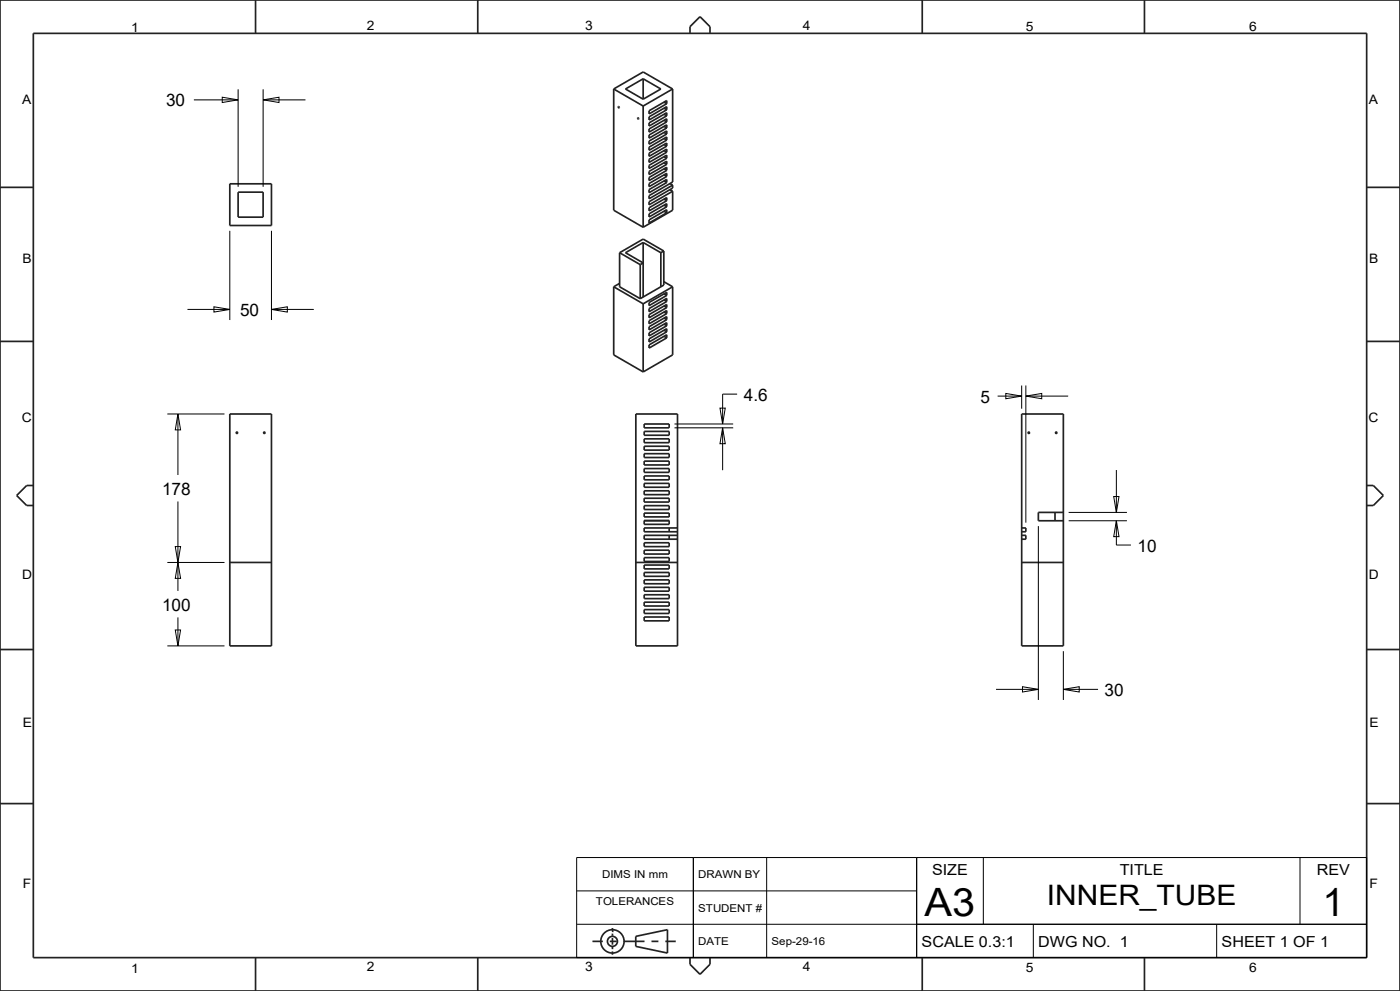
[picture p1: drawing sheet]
<svg xmlns="http://www.w3.org/2000/svg" width="420mm" height="297mm" viewBox="0 0 420 297" stroke-linecap="round" stroke-linejoin="round" font-family="sans-serif">
<g fill="none" stroke="#222226" stroke-width=".51">
<path d="M0 0h420v297h-420zM10 10h400v277h-400zM76.7 0v10M143.3 0v10M207 10v-2l3-3 3 3v2M276.7 0v10M343.3 0v10M184.1 26.7v36.3l8.9 5.1M184.1 26.7l8.9 5.1M193 23.6l-5.4 3.1 5.4 3M193 23.6l5.3 3.1-5.3 3M193 23.6v6.1"/>
<path d="M193 31.8v36.3M194.7 33.2l5.3-3.1v1l-5.3 3zM194.7 35l5.3-3v.9l-5.3 3.1zM194.7 36.8l5.3-3v.9l-5.3 3.1zM194.7 38.7l5.3-3.1v.9l-5.3 3.1zM199.2 39.7l.8 .5M199.2 37.9l.8 .4M199.2 36.1l.8 .4M199.2 34.2l.8 .5M199.2 32.4l.8 .5M199.2 30.6l.8 .5M201.8 26.7l-8.8-5.1-8.9 5.1"/>
<path d="M201.8 26.7l-8.8 5.1M201.8 26.7v27.9l-7.1 4v1l7.1-4.1M0 56.2h10M68.9 55.1h12.5v12.5h-12.5zM71.4 57.6h7.5v7.5h-7.5zM194.7 40.5l5.3-3.1v.9l-5.3 3.1zM194.7 42.3l5.3-3.1v1l-5.3 3zM194.7 44.1l5.3-3.1v1l-5.3 3zM194.7 45.9l5.3-3v.9l-5.3 3.1zM194.7 47.7l5.3-3v.9l-5.3 3.1zM194.7 49.6l5.3-3.1v.9l-5.3 3.1zM194.7 51.4l5.3-3.1v.9l-5.3 3.1z"/>
<path d="M194.7 53.2l5.3-3.1v1l-5.3 3zM194.7 55l5.3-3.1v1l-5.3 3zM194.7 56.8l5.3-3v.9l-5.3 3.1zM199.2 59.7l.8 .4M199.2 54.2l.8 .5M199.2 52.4l.8 .5M199.2 50.6l.8 .5M199.2 48.8l.8 .4M199.2 47l.8 .4M199.2 45.1l.8 .5M199.2 43.3l.8 .5M199.2 41.5l.8 .5"/>
<path d="M201 56.8l.8 .5M201 55l.8 .5M201.8 55.5v.9l-7.1 4.1v.9l7.1-4.1M201.8 57.3v5.7l-8.8 5.1M410 56.2h10M185.9 75.7v10.2l6.2 3.6M185.9 75.7l6.2 3.6M192.1 79.3v10.2M193 72.7l-5.4 3 5.4 3.1-.9 .5M193 72.7l5.3 3M193 72.7v16.3M194.7 62.3l5.3-3.1v.9l-5.3 3.1z"/>
<path d="M194.7 64.1l5.3-3.1v1l-5.3 3zM194.7 65.9l5.3-3.1v1l-5.3 3zM198.3 75.7v10.2M199.1 75.2l-6.1-3.5-7.1 4M199.1 75.2v10.2l-7 4.1M199.1 75.2l-.8 .5M199.2 63.3l.8 .5M199.2 61.5l.8 .5M184.1 85.9v20.5l8.9 5.1M184.1 85.9l8.9 5.1M185.9 84.9l-1.8 1M193 91v20.5"/>
<path d="M194.7 90.7l5.3-3.1v.9l-5.3 3.1zM194.7 92.5l5.3-3.1v1l-5.3 3zM194.7 94.3l5.3-3.1v1l-5.3 3zM194.7 96.1l5.3-3v.9l-5.3 3.1zM194.7 97.9l5.3-3v.9l-5.3 3.1zM194.7 99.7l5.3-3v.9l-5.3 3.1zM199.1 84.4l2.7 1.5M199.2 99l.8 .4M199.2 97.2l.8 .4M199.2 95.3l.8 .5M199.2 93.5l.8 .5M199.2 91.7l.8 .5"/>
<path d="M199.2 89.9l.8 .5M199.2 88.1l.8 .4M201.8 85.9v20.5l-8.8 5.1M201.8 85.9l-8.8 5.1M0 102.3h10M194.7 101.6l5.3-3.1v.9l-5.3 3.1zM194.7 103.4l5.3-3.1v1l-5.3 3zM199.2 100.8l.8 .5M410 102.3h10M68.9 124.1h12.5v69.5h-12.5zM190.8 124.1h12.5v69.5h-12.5zM193.3 127.1h7.5v1.1h-7.5z"/>
<path d="M193.3 129.3h7.5v1.1h-7.5zM193.3 131.5h7.5v1.2h-7.5zM193.3 133.7h7.5v1.2h-7.5zM193.3 136h7.5v1.1h-7.5zM193.3 138.2h7.5v1.1h-7.5zM306.5 124.1h12.5v69.5h-12.5zM10 145.5h-2l-3 3 3 3h2M193.3 140.4h7.5v1.2h-7.5zM193.3 142.6h7.5v1.2h-7.5zM193.3 144.9h7.5v1.1h-7.5zM193.3 147.1h7.5v1.1h-7.5zM193.3 149.3h7.5v1.2h-7.5z"/>
<path d="M193.3 151.5h7.5v1.2h-7.5zM193.3 153.8h7.5v1.1h-7.5zM193.3 156h7.5v1.1h-7.5zM193.3 156.1h7.5M200.8 158.2v1.2M203.3 158.2h-10v1.2h10M306.5 158.2h1.3v1.2h-1.3M316.5 153.6v2.5M319 153.6h-7.5v2.5h7.5M410 145.5h2l3 3-3 3h-2M68.9 168.6h12.5M190.8 168.6h12.5"/>
<path d="M193.3 178.2h7.5v1.2h-7.5zM193.3 176h7.5v1.2h-7.5zM193.3 173.8h7.5v1.1h-7.5zM193.3 171.6h7.5v1.1h-7.5zM193.3 169.3h7.5v1.2h-7.5zM193.3 167.1h7.5v1.2h-7.5zM193.3 164.9h7.5v1.1h-7.5zM193.3 162.7h7.5v1.1h-7.5zM200.8 160.4v1.2M203.3 160.4h-10v1.2h10M306.5 168.6h12.5M306.5 160.4h1.3v1.2h-1.3"/>
<path d="M0 194.7h10M193.3 184.9h7.5v1.2h-7.5zM193.3 182.7h7.5v1.1h-7.5zM193.3 180.5h7.5v1.1h-7.5zM410 194.7h10M0 240.8h10M410 240.8h10M183.7 279.1h.1M183.7 278.1v1M183.7 279.8v.7M76.7 287v10M143.3 287v10"/>
<path d="M177.7 282.1h3.2M182.9 282.1h2.1M183.7 281.1v2M183.7 283.8v.7M183.7 285.1v1M187.1 282.1h6.3M190.7 280.6l9.5-2v7l-9.5-2zM195.4 282.1h2.1M199.6 282.1h3.1M207 287v2l3 3 3-3v-2M276.7 287v10M343.3 287v10"/>
<circle cx="183.7" cy="282.1" r="3.5"/>
<circle cx="183.7" cy="282.1" r="1.5"/>
</g>
<g fill="none" stroke="#000" stroke-width=".3">
<path d="M58.2 29.9h13.2M66.7 29.1l4.7 .8-4.7 .8zM71.4 26.8v29.2M78.9 29.9l4.8-.8v1.6zM78.9 26.8v29.2M78.9 29.9h12.7M68.9 69.2v26.7M81.4 69.2v26.7M56.2 92.7h12.7M64.2 91.9l4.7 .8-4.7 .8zM81.4 92.7l4.8-.8v1.6zM81.4 92.7h12.7"/>
<path d="M221.1 118.1h-4.3v9M299.3 118.7h7.2M301.7 117.9l4.8 .8-4.8 .8zM306.5 115.5v7M307.8 118.7l4.7-.8v1.6zM307.8 115.5v41.1M307.8 118.7h12.7M50.2 124.1h17.2M53.4 124.1l.8 4.7h-1.6zM53.4 124.1v18.3M202.3 128.2h17.7M202.3 127.1h17.7"/>
<path d="M216 122.3h1.6l-.8 4.8zM216.8 128.2l.8 4.8h-1.6zM216.8 128.2v12.7M53.4 150.3v26.8M311.5 157.7v52.1M320.6 156.1h17.5M320.6 153.6h17.5M334.1 148.8h1.6l-.8 4.8zM334.9 156.1l.8 4.7h-1.6zM334.9 156.1v7.2h4.4M334.9 140.9v12.7M50.2 168.6h17.2"/>
<path d="M52.6 163.8h1.6l-.8 4.8zM53.4 168.6l.8 4.7h-1.6zM50.2 193.6h17.2M52.6 188.8h1.6l-.8 4.8zM53.4 185v8.6M319 195.2v14.6M298.8 206.6h12.7M306.7 205.8l4.8 .8-4.8 .8zM319 206.6l4.8-.8v1.6zM319 206.6h10.4M173 257h237v30h-237zM208 257v30"/>
<path d="M230 257v30M275 257v30M295 257v20M390 257v20M173 277h237M173 267h102M310 277v10M365 277v10"/>
</g>
<!-- layer: 02___PRT_ALL_AXES -->
<g fill="none" stroke="#222226" stroke-width=".51">
<circle cx="185.6" cy="32.1" r=".18"/>
<circle cx="191.4" cy="35.5" r=".18"/>
<circle cx="71.1" cy="129.7" r=".2"/>
<circle cx="79.3" cy="129.7" r=".2"/>
<circle cx="308.6" cy="129.7" r=".2"/>
<circle cx="316.9" cy="129.7" r=".2"/>
</g>
<g font-size="11.7">
<text x="277.4" y="274.5">A3</text>
<text x="396.7" y="274.4">1</text>
</g>
<text font-size="8.5" x="314.1" y="271.3">INNER_TUBE</text>
<g font-size="5.2">
<text x="49.8" y="31.9">30</text>
<text x="72" y="94.7">50</text>
<text x="223.1" y="120.1">4.6</text>
<text x="294.1" y="120.7">5</text>
<text x="48.6" y="148.3">178</text>
<text x="341.3" y="165.3">10</text>
<text x="48.6" y="183.1">100</text>
<text x="331.4" y="208.6">30</text>
</g>
<g font-size="4.6">
<text x="335.9" y="262.3">TITLE</text>
<text x="395" y="262.3">REV</text>
<text x="276.5" y="283.8">SCALE 0.3:1</text>
</g>
<g font-size="4.5">
<text x="279.6" y="262.3">SIZE</text>
<text x="311.5" y="283.8">DWG NO. 1</text>
<text x="366.5" y="283.8">SHEET 1 OF 1</text>
</g>
<g font-size="3.9">
<text x="39.3" y="9.7">1</text>
<text x="110" y="9.1">2</text>
<text x="175.5" y="9.1">3</text>
<text x="240.8" y="9">4</text>
<text x="307.7" y="9.3">5</text>
<text x="374.7" y="9.3">6</text>
<text x="6.7" y="31.1">A</text>
<text x="410.7" y="31.1">A</text>
<text x="6.7" y="78.9">B</text>
<text x="410.7" y="78.9">B</text>
<text x="6.5" y="126.5">C</text>
<text x="410.5" y="126.5">C</text>
<text x="6.7" y="173.5">D</text>
<text x="410.7" y="173.5">D</text>
<text x="6.9" y="217.9">E</text>
<text x="410.9" y="217.9">E</text>
<text x="6.9" y="266.3">F</text>
<text x="410.9" y="266.3">F</text>
<text x="39.3" y="291.7">1</text>
<text x="110" y="291.1">2</text>
<text x="175.5" y="291.1">3</text>
<text x="240.8" y="291">4</text>
<text x="307.7" y="291.3">5</text>
<text x="374.7" y="291.3">6</text>
</g>
<g font-size="3.3">
<text x="180.6" y="263.3">DIMS IN mm</text>
<text x="209.5" y="263.3">DRAWN BY</text>
<text x="178.8" y="271.4">TOLERANCES</text>
<text x="209.5" y="273.3">STUDENT #</text>
</g>
<g font-size="3.2">
<text x="209.5" y="283.3">DATE</text>
<text x="231.5" y="283.3">Sep-29-16</text>
</g>
</svg>
